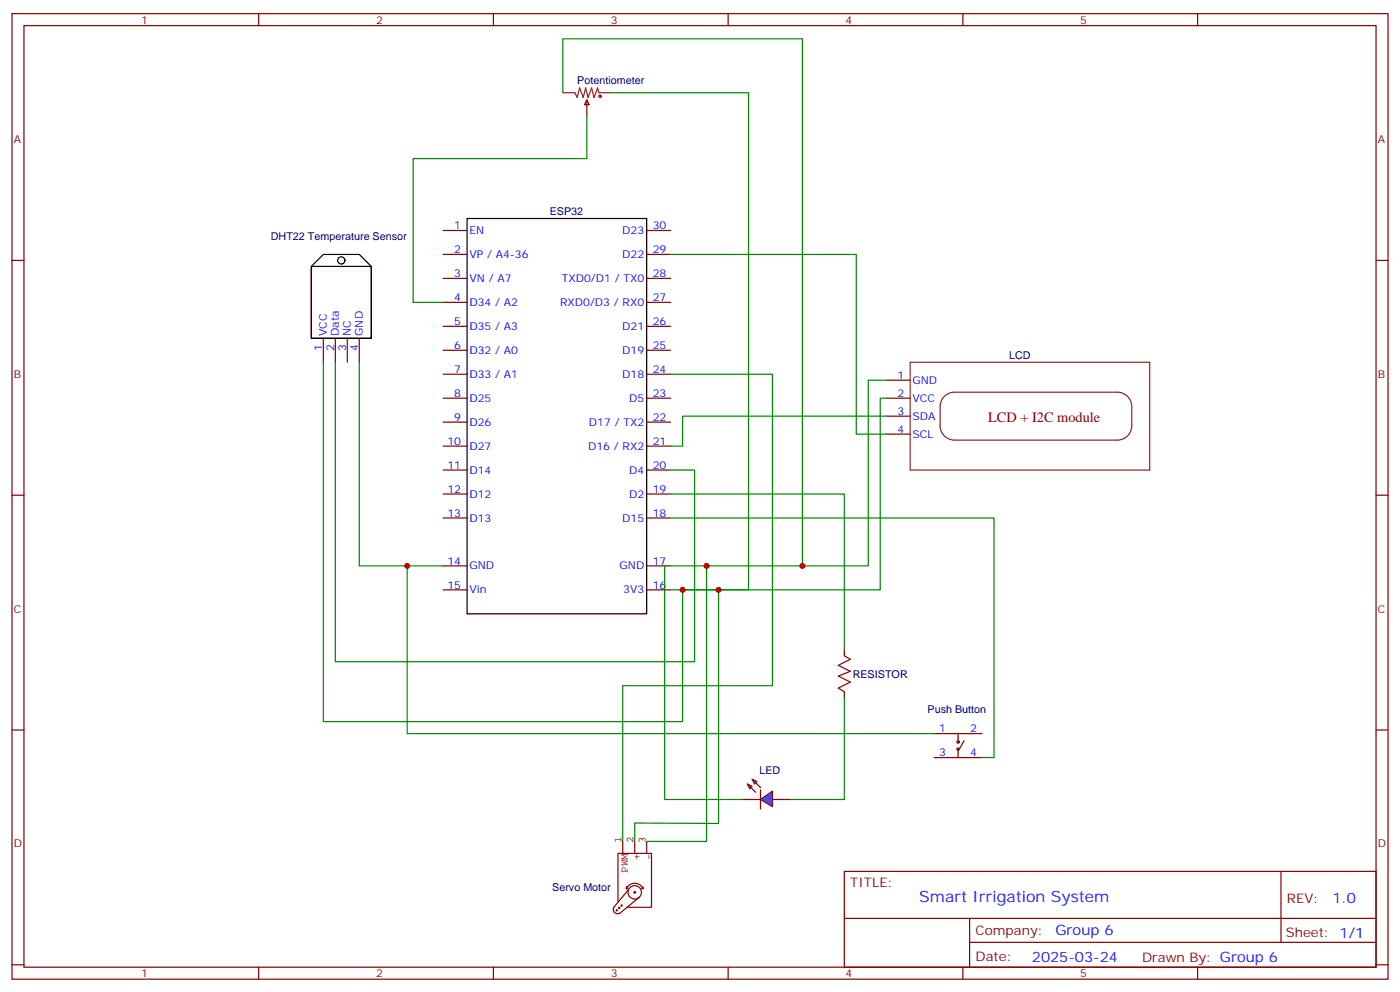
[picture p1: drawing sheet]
<svg xmlns="http://www.w3.org/2000/svg" width="412mm" height="292mm" viewBox="0 0 412 292" stroke-linecap="round" stroke-linejoin="round" font-family="sans-serif">
<g fill="none" stroke="#870000" stroke-width=".35">
<path d="M3.5 4h405.4v284.4h-405.4zM7.1 7.5h398.2v277.3h-398.2zM76.2 4v3.5M145.3 4v3.5M214.5 4v3.5M283.6 4v3.5M352.8 4v3.5M3.5 76.7h3.6M130.5 67.9h7.1M130.5 74.9h7.1M190.5 67.9h7.1M190.5 74.9h7.1"/>
<path d="M405.3 76.7h3.6M95.2 99.6v7.1M98.8 99.6v7.1M102.3 99.6v7.1M105.8 99.6v7.1M130.5 89h7.1M130.5 96.1h7.1M130.5 82h7.1M190.5 89h7.1M190.5 96.1h7.1M190.5 82h7.1M130.5 103.2h7.1"/>
<path d="M130.5 110.2h7.1M130.5 117.3h7.1M190.5 103.2h7.1M190.5 110.2h7.1M190.5 117.3h7.1M261.1 117.3h7M261.1 112h7M130.5 124.3h7.1M130.5 131.4h7.1M130.5 138.4h7.1M190.5 124.3h7.1M190.5 131.4h7.1"/>
<path d="M190.5 138.4h7.1M261.1 122.6h7M261.1 127.8h7M3.5 145.8h3.6M130.5 145.5h7.1M130.5 152.5h7.1M190.5 145.5h7.1M190.5 152.5h7.1M405.3 145.8h3.6M130.5 166.7h7.1M130.5 173.7h7.1M190.5 166.7h7.1"/>
<path d="M190.5 173.7h7.1M3.5 215h3.6M275.2 216h14.1M282.2 216v2.5M284 218.2l-1.4 2.4M405.3 215h3.6M275.2 223.1h14.1M282.2 220.6v2.5M248.7 256.6h156.6v28.2h-156.6zM377.3 256.6v20.9M248.7 270.5h156.5M285.6 277.5h119.6"/>
<path d="M285.6 270.5v14.1M3.5 284.1h3.6M76.2 284.8v3.6M145.3 284.8v3.6M214.5 284.8v3.6M283.6 284.8v3.6M352.8 284.8v3.6M405.3 284.1h3.6"/>
<circle cx="282.2" cy="218.5" r=".35"/>
<circle cx="282.2" cy="220.6" r=".35"/>
</g>
<g fill="none" stroke="#000" stroke-width=".35">
<path d="M91.7 78.5l3.5-3.6h10.6l3.6 3.6v21.1h-17.7zM91.7 78.5h17.7v21.1h-17.7zM137.6 64.3h52.9v116.5h-52.9z"/>
<circle cx="100.5" cy="76.7" r="1.06"/>
</g>
<path d="M268.1 106.7h70.6v31.7h-70.6zM278.4 116.5a4.2 4.2 0 0 1 2.8-1h47.9a4.2 4.2 0 0 1 4.3 4.2v5.7a4.2 4.2 0 0 1-4.3 4.2h-47.9a4.2 4.2 0 0 1-4.3-4.2v-5.7a4.2 4.2 0 0 1 1.5-3.2z" fill="none" stroke="#8c2424" stroke-width=".35"/>
<g fill="none" stroke="#850000" stroke-width=".35">
<path d="M183.4 247.8v3.5M187 247.8v3.5M190.5 247.8v3.5M181.8 268.2l-.1-.3-.2 .2 .2 .2M182 265.4v-14.1h9.9v15.9h-7M182.5 267.5l-.1-.3-.2 .2 .2 .1M183.2 266.8l-.1-.3-.2 .2 .2 .1M184.5 261v.7M184.5 261.7a2.68 2.68 0 0 1 2.5-1.6 2.68 2.68 0 0 1 2.4 1.6M185 261.5l-.5 .2M185.2 261.9l-4.4 5.3a1.31 1.31 0 0 0 .2 1.5 1.31 1.31 0 0 0 1.6 .3l5.8-4.8M187.1 263l-.1-.5-.3 .3 .3 .2"/>
<path d="M187.1 264.8a1.98 1.98 0 0 0 1.5-3.1 1.98 1.98 0 0 0-3.4 .1 1.98 1.98 0 0 0 1.8 3M188.9 261.5l.5 .2M189.4 261.2v.5"/>
</g>
<path d="M224 235.4l3.5-2.4v4.6z" fill="#09f" stroke="#870000" stroke-width=".35"/>
<path d="M224 232.6v5.7z" fill="#f00" stroke="#870000" stroke-width=".35"/>
<g fill="#870000" stroke="#870000" stroke-width=".35">
<path d="M222.6 230.5l1.4 1.4z"/>
<path d="M221.2 231.9l1.4 1.4z"/>
</g>
<g fill="#09f" stroke="#870000" stroke-width=".35">
<path d="M221.5 229.4l1.5 .8-.8 .7z"/>
<path d="M220.1 230.9l1.4 .7-.7 .7z"/>
</g>
<path d="M172.9 29.4l.7 1.4h-1.4zM172.9 29.4v5M248.7 191.3v1.8M248.7 203.7v1.8M218.7 235.4h5.3M227.5 235.4h5.3" fill="none" stroke="#870000" stroke-width=".35"/>
<g fill="none" stroke="#a10000" stroke-width=".35">
<path d="M248.7 193.1l1.8 1.1-3.6 1.7 3.6 1.8-3.6 1.4 3.6 1.8-3.6 1.7 1.8 1.1"/>
<circle cx="176.7" cy="28.4" r=".35"/>
</g>
<path d="M165.8 27.3h3.5l.7 1.4 .7-2.8 1.1 2.8 .7-2.8 .7 2.8 1.1-2.8 .7 2.8 1-2.8 .4 1.4h3.5" fill="none" stroke="#8c2424" stroke-width=".35"/>
<g fill="none" stroke="#008700" stroke-width=".35">
<path d="M165.8 27.3v-15.9h70.6v155.3M172.9 34.4v12.3h-51.2v42.3h8.8M179.9 27.3h40.6v146.4h-19.4v38.8h-105.9v-105.8M197.6 74.9h54.6v52.9h8.9M98.8 106.7v88.2h105.8v-56.5h-7M105.8 106.7v60h24.7M197.6 110.2h29.9v91.7h-44.1v45.9M261.1 112h-5.3v54.7h-58.2M261.1 117.3h-1.8v56.4h-47.6M261.1 122.6h-60v8.8h-3.5M197.6 145.5h51.1v45.8M197.6 152.5h95.2v70.6h-3.5"/>
<path d="M119.9 166.7v49.3h155.3M195.8 166.7v68.7h22.9M197.6 173.7h14.1M208.1 166.7v81.1h-17.6M211.7 173.7v68.8l-24.7-.1v5.4M248.7 205.5v29.9h-15.9"/>
</g>
<g fill="#c00">
<circle cx="211.7" cy="173.7" r=".88"/>
<circle cx="201.1" cy="173.7" r=".88"/>
<circle cx="208.1" cy="166.7" r=".88"/>
<circle cx="119.9" cy="166.7" r=".88"/>
<circle cx="236.4" cy="166.7" r=".88"/>
</g>
<text font-size="4.6" fill="#00f" x="270.8" y="265.6">Smart Irrigation System</text>
<text font-size="4.2" fill="#800" x="291" y="124.3">LCD + I2C module</text>
<g font-size="4.2" fill="#00f">
<text x="392.5" y="265.9">1.0</text>
<text x="310.9" y="275.4">Group 6</text>
<text x="304" y="283.2">2025-03-24</text>
</g>
<g font-size="3.9" fill="#800">
<text x="250.5" y="261.2">TITLE:</text>
<text x="379.1" y="265.9">REV:</text>
<text x="287.4" y="275.4">Company:</text>
<text x="378.7" y="276">Sheet: 1/1</text>
<text x="287.4" y="283.1">Date:</text>
<text x="336.4" y="283.2">Drawn By: Group 6</text>
</g>
<g font-size="3.2" fill="#800">
<text x="41.6" y="7">1</text>
<text x="110.8" y="7">2</text>
<text x="179.9" y="7">3</text>
<text x="249.1" y="7">4</text>
<text x="318.2" y="7">5</text>
<text x="4.1" y="42.1">A</text>
<text x="405.9" y="42.1">A</text>
<text x="4.1" y="111.3">B</text>
<text x="405.9" y="111.3">B</text>
<text x="4.1" y="180.4">C</text>
<text x="405.9" y="180.4">C</text>
<text x="4.1" y="249.6">D</text>
<text x="405.9" y="249.6">D</text>
<text x="41.6" y="287.8">1</text>
<text x="110.8" y="287.8">2</text>
<text x="179.9" y="287.8">3</text>
<text x="249.1" y="287.8">4</text>
<text x="318.2" y="287.8">5</text>
</g>
<g font-size="3.2" fill="#000080">
<text x="170" y="24.8">Potentiometer</text>
<text x="161.9" y="63.2">ESP32</text>
<text x="79.8" y="70.8">DHT22 Temperature Sensor</text>
<text x="297.3" y="105.6">LCD</text>
<text x="251.2" y="199.6">RESISTOR</text>
<text x="273.2" y="210.1">Push Button</text>
<text x="223.7" y="227.8">LED</text>
<text x="162.7" y="262.5">Servo Motor</text>
</g>
<g font-size="3.2" fill="#00f">
<text x="133.8" y="67.5">1</text>
<text x="138.3" y="68.9">EN</text>
<text x="183.3" y="68.9">D23</text>
<text x="192.3" y="67.5">30</text>
<text x="133.8" y="74.6">2</text>
<text x="138.3" y="76">VP / A4-36</text>
<text x="183.3" y="76">D22</text>
<text x="192.3" y="74.6">29</text>
<text x="133.8" y="81.6">3</text>
<text x="138.3" y="83">VN / A7</text>
<text x="165.5" y="83">TXD0/D1 / TX0</text>
<text x="192.3" y="81.6">28</text>
<text x="133.8" y="88.7">4</text>
<text x="192.3" y="88.7">27</text>
<text x="133.8" y="95.7">5</text>
<text x="138.3" y="90.1">D34 / A2</text>
<text x="165" y="90.1">RXD0/D3 / RX0</text>
<text x="192.3" y="95.7">26</text>
<text x="96.3" y="98.9" transform="rotate(-90 96.3 98.9)">VCC</text>
<text x="99.8" y="98.9" transform="rotate(-90 99.8 98.9)">Data</text>
<text x="103.4" y="98.9" transform="rotate(-90 103.4 98.9)">NC</text>
<text x="106.9" y="98.9" transform="rotate(-90 106.9 98.9)">GND</text>
<text x="138.3" y="97.2">D35 / A3</text>
<text x="183.3" y="97.2">D21</text>
<text x="94.9" y="103.4" transform="rotate(-90 94.9 103.4)">1</text>
<text x="98.4" y="103.4" transform="rotate(-90 98.4 103.4)">2</text>
<text x="102" y="103.4" transform="rotate(-90 102 103.4)">3</text>
<text x="105.5" y="103.4" transform="rotate(-90 105.5 103.4)">4</text>
<text x="133.8" y="102.8">6</text>
<text x="138.3" y="104.2">D32 / A0</text>
<text x="183.3" y="104.2">D19</text>
<text x="192.3" y="102.8">25</text>
<text x="133.8" y="109.9">7</text>
<text x="138.3" y="111.3">D33 / A1</text>
<text x="183.3" y="111.3">D18</text>
<text x="192.3" y="109.9">24</text>
<text x="264.3" y="111.6">1</text>
<text x="268.8" y="113">GND</text>
<text x="133.8" y="116.9">8</text>
<text x="138.3" y="118.3">D25</text>
<text x="185.3" y="118.3">D5</text>
<text x="192.3" y="116.9">23</text>
<text x="264.3" y="116.9">2</text>
<text x="268.8" y="118.3">VCC</text>
<text x="133.8" y="124">9</text>
<text x="138.3" y="125.4">D26</text>
<text x="173.5" y="125.4">D17 / TX2</text>
<text x="192.3" y="124">22</text>
<text x="264.3" y="122.2">3</text>
<text x="268.8" y="123.6">SDA</text>
<text x="131.8" y="131">10</text>
<text x="192.3" y="131">21</text>
<text x="264.3" y="127.5">4</text>
<text x="268.8" y="128.9">SCL</text>
<text x="138.3" y="132.4">D27</text>
<text x="173.2" y="132.4">D16 / RX2</text>
<text x="131.8" y="138.1">11</text>
<text x="138.3" y="139.5">D14</text>
<text x="185.3" y="139.5">D4</text>
<text x="192.3" y="138.1">20</text>
<text x="131.8" y="145.1">12</text>
<text x="138.3" y="146.5">D12</text>
<text x="185.3" y="146.5">D2</text>
<text x="192.3" y="145.1">19</text>
<text x="131.8" y="152.2">13</text>
<text x="138.3" y="153.6">D13</text>
<text x="183.3" y="153.6">D15</text>
<text x="192.3" y="152.2">18</text>
<text x="131.8" y="166.3">14</text>
<text x="138.3" y="167.7">GND</text>
<text x="182.5" y="167.7">GND</text>
<text x="192.3" y="166.3">17</text>
<text x="131.8" y="173.4">15</text>
<text x="192.3" y="173.4">16</text>
<text x="138.3" y="174.8">Vin</text>
<text x="183.6" y="174.8">3V3</text>
<text x="276.7" y="215.7">1</text>
<text x="285.8" y="215.7">2</text>
<text x="276.7" y="222.7">3</text>
<text x="285.8" y="222.7">4</text>
</g>
<g font-size="3.2" fill="#840000">
<text x="183.1" y="248.1" transform="rotate(-90 183.1 248.1)">1</text>
<text x="186.6" y="248.1" transform="rotate(-90 186.6 248.1)">2</text>
<text x="190.1" y="248.1" transform="rotate(-90 190.1 248.1)">3</text>
<text x="184.9" y="257.1" transform="rotate(-90 184.9 257.1)">PWM</text>
<text x="188.5" y="253.3" transform="rotate(-90 188.5 253.3)">+</text>
<text x="192" y="253.3" transform="rotate(-90 192 253.3)">-</text>
</g>
</svg>
